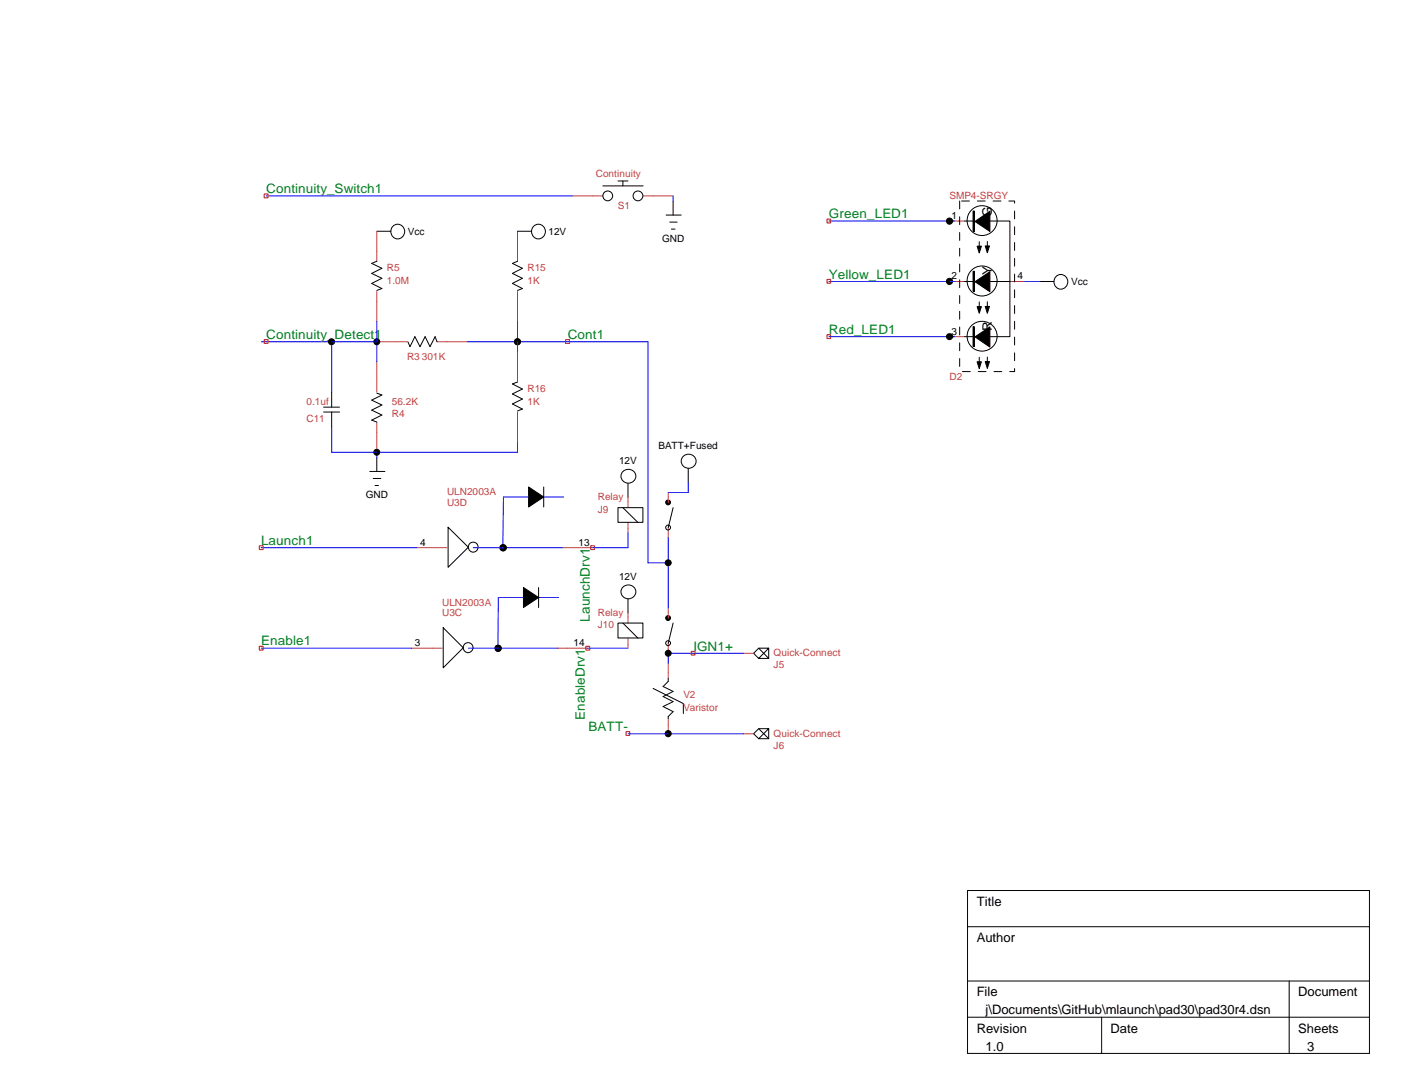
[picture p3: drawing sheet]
<svg xmlns="http://www.w3.org/2000/svg" width="279mm" height="216mm" viewBox="0 0 279 216" stroke-linecap="round" stroke-linejoin="round" font-family="sans-serif">
<path d="M52.5 38.6h.8v.7h-.8zM164.5 43.6h.7v.7h-.7zM164.5 55.5h.7v.8h-.7zM52.5 67.5h.8v.8h-.8zM112.5 67.5h.7v.8h-.7zM164.5 66.5h.7v.8h-.7zM51.6 108.5h.7v.8h-.7zM117.5 108.5h.7v.8h-.7zM51.6 128.5h.7v.7h-.7zM116.5 128.5h.8v.7h-.8zM137.5 129.5h.7v.7h-.7zM124.5 145.5h.7v.7h-.7z" fill="none" stroke="#f00" stroke-width=".2"/>
<g fill="none" stroke="#00f" stroke-width=".2">
<path d="M53 38.9h60.9M133.9 38.9v1.1M164.8 43.9h25M164.8 56h25M203.8 56h3M51.9 67.9h23M66 67.9v10M74.9 63.9v8M92.9 67.9h36v44h4M102.9 63.9v6M164.8 66.9h25M66 84.9v5h36.9v-2"/>
<path d="M74.9 89.9v1M105.1 98.8h-5l-.1 10.2 .1-.1M108.1 98.8h4M136.9 95.9v2h-4M51.9 108.9h31M94.1 108.9h17.9M104.1 118.8h-5l-.1 10.2 .1-.1M107.1 118.8h4M124.9 105.9v3h-7M132.9 106.9v14M51.9 128.9h30M93.1 128.9h17.9"/>
<path d="M116.9 128.9h8M147.9 129.9h-15v2M124.9 145.9h23"/>
</g>
<g fill="none" stroke="#000" stroke-width=".2">
<path d="M119.9 37h8M122.9 36h2M123.9 36v1M133.9 40v2.8M74.9 46h2.8M74.9 51.9l-1 .5 2 .9-2 1.1 2 .9-2 1 2 1.1-1 .3M102.9 46h2.8M102.9 51.9l-1 .5 2 .9-2 1.1 2 .9-2 1 2 1.1-1 .3M132.5 42.8h3M133.2 44.2h1.5M133.5 45.6h.7M191.8 43.9h2"/>
<path d="M191.8 56h2M193.5 42h.3v3.9h-.3zM193.5 53.9h.3v4h-.3zM193.9 44l2.9-2v4zM193.9 56l2.9-2v4zM194.3 48.9h.9l-.5 1.4zM194.7 48v1.3M195.9 48.9h.9l-.5 1.3zM196.3 48v1.3M196.3 60v1.3M196.8 43.9h4v12.1h-4h4v10.9h-4M206.8 56h2.8"/>
<path d="M66 77.9v3M74.9 78.1l1 .4-2 1 2 1-2 1 2 1-2 1 1 .4M81.1 67.9l.4 1 1-2 1 2 1-2 1 2 1-2 .4 1M102.9 75.9l-1 .4 2 1-2 1 2 1-2 1 2 1-1 .4M191.8 66.9h2M193.5 64.9h.3v4h-.3zM193.9 67l2.9-2v4zM194.3 61h.9l-.5 1.3zM194.3 71.9h.9l-.5 1.4zM194.7 60v1.3M194.7 71v1.3M195.9 60.9h.9l-.5 1.4z"/>
<path d="M195.9 71.9h.9l-.5 1.3zM196.3 71v1.3M64.3 80.9h3.2M64.3 81.9h3.2M66 81.9v3M73.5 93.7h3M74.2 95.1h1.5M74.6 96.5h.7M74.9 90.9v2.8M105.1 96.8l3 2-3 2zM108.1 96.8v4M123.8 93.9a1.43 1.43 0 0 1 2.1-.3 1.43 1.43 0 0 1-.1 2.2 1.44 1.44 0 0 1-1.8-.1 1.44 1.44 0 0 1-.2-1.8z"/>
<path d="M124.9 96.1v2.8M136.9 93.1v2.8M89.1 104.8l4 4-4 4zM104.1 116.8l3 2-3 2zM107.1 116.8v4M122.9 100.9h4.9v2.9h-4.9zM123.8 116.8a1.43 1.43 0 0 1 2.1-.2 1.43 1.43 0 0 1-.1 2.2 1.44 1.44 0 0 1-1.8-.1 1.44 1.44 0 0 1-.2-1.9zM123.9 100.9l3 3M124.9 119.1v2.8M133.9 100.9l-1 4M88.1 124.8l4 4-4 4zM122.9 123.9h4.9v2.9h-4.9z"/>
<path d="M123.9 123.9l3 3M129.9 136.9l6 3v2M132.9 134.9v.6l-1 1 2 1-2 1 2 1-2 1 2 1-1 1v.4M133.9 123.9l-1 4M150.9 128.9l2 2M152.9 128.9h-2l-1 1 1 1h2v-2l-2 2M150.9 144.9l2 2M152.9 144.9h-2l-1 1 1 1h2v-2l-2 2M192.4 177h79.9v32.4h-79.9zM192.4 184.2h79.9M192.4 195h79.9M256.4 195v14.4"/>
<path d="M192.4 202.2h79.9M219.1 202.2v7.2"/>
<circle cx="120.9" cy="38.9" r=".97"/>
<circle cx="126.9" cy="38.9" r=".97"/>
<circle cx="79.1" cy="46" r="1.42"/>
<circle cx="107" cy="46" r="1.42"/>
<circle cx="188.8" cy="44" r=".62"/>
<circle cx="188.8" cy="55.9" r=".62"/>
<circle cx="195.3" cy="55.9" r="2.99"/>
<circle cx="195.3" cy="43.9" r="2.98"/>
<circle cx="210.9" cy="56" r="1.42"/>
<circle cx="65.9" cy="67.9" r=".61"/>
<circle cx="74.9" cy="67.9" r=".59"/>
<circle cx="102.9" cy="67.9" r=".59"/>
<circle cx="188.8" cy="66.9" r=".61"/>
<circle cx="195.3" cy="66.8" r="2.98"/>
<circle cx="74.9" cy="89.9" r=".59"/>
<circle cx="132.9" cy="99.9" r=".49"/>
<circle cx="137" cy="91.7" r="1.44"/>
<circle cx="94.1" cy="108.8" r=".98"/>
<circle cx="100" cy="108.9" r=".6"/>
<circle cx="100.1" cy="108.9" r=".6"/>
<circle cx="132.9" cy="104.9" r=".49"/>
<circle cx="132.9" cy="111.9" r=".59"/>
<circle cx="93.1" cy="128.7" r=".98"/>
<circle cx="99" cy="128.9" r=".6"/>
<circle cx="99.1" cy="128.9" r=".6"/>
<circle cx="132.9" cy="122.9" r=".49"/>
<circle cx="132.9" cy="127.9" r=".49"/>
<circle cx="132.9" cy="129.9" r=".59"/>
<circle cx="132.9" cy="145.8" r=".6"/>
</g>
<g fill="none" stroke="#c04040" stroke-width=".2">
<path d="M113.9 38.9h6M127.9 38.9h6M74.9 46v5.9M74.9 58v5.9M102.9 46v5.9M102.9 58v5.9M188.8 43.9h3M188.8 56h3M200.8 56h3M74.9 71.9v6M74.9 67.9h6M86.9 67.9h6"/>
<path d="M102.9 69.9v6M188.8 66.9h3M74.9 83.9v6M102.9 81.9v6M124.9 98.9v2M132.9 97.9v2M82.9 108.9h6M111.9 108.9h6M124.9 103.9v2M132.9 104.9v2M81.9 128.9h6M110.9 128.9h6"/>
<path d="M124.9 121.9v2M124.9 126.9v2M132.9 120.9v2M132.9 127.9v2M132.9 131.9v3M147.9 129.9h2M132.9 142.9v3M147.9 145.9h2"/>
</g>
<g fill="#000">
<path d="M193.9 44l2.9-2v4zM193.9 56l2.9-2v4zM194.3 48.9h.9l-.5 1.4zM195.9 48.9h.9l-.5 1.3zM193.9 67l2.9-2v4zM194.3 61h.9l-.5 1.3zM194.3 71.9h.9l-.5 1.4zM195.9 60.9h.9l-.5 1.4zM195.9 71.9h.9l-.5 1.3zM105.1 96.8l3 2-3 2zM104.1 116.8l3 2-3 2z"/>
<circle cx="188.8" cy="44" r=".62"/>
<circle cx="188.8" cy="55.9" r=".62"/>
<circle cx="65.9" cy="67.9" r=".61"/>
<circle cx="74.9" cy="67.9" r=".59"/>
<circle cx="102.9" cy="67.9" r=".59"/>
<circle cx="188.8" cy="66.9" r=".61"/>
<circle cx="74.9" cy="89.9" r=".59"/>
<circle cx="132.9" cy="99.9" r=".49"/>
<circle cx="100" cy="108.9" r=".6"/>
<circle cx="100.1" cy="108.9" r=".6"/>
<circle cx="132.9" cy="111.9" r=".59"/>
<circle cx="99" cy="128.9" r=".6"/>
<circle cx="99.1" cy="128.9" r=".6"/>
<circle cx="132.9" cy="122.9" r=".49"/>
<circle cx="132.9" cy="129.9" r=".59"/>
<circle cx="132.9" cy="145.8" r=".6"/>
</g>
<path d="M193.6 42v3.9M193.6 53.9v4M193.6 64.9v4" fill="none" stroke="#000" stroke-width=".25"/>
<path d="M190.8 40h11v33.9h-11z" fill="none" stroke="#000" stroke-width=".2" stroke-dasharray="1.6 1.6"/>
<text font-size="2.7" fill="#008020" x="117.3" y="123.6" transform="rotate(-90 117.3 123.6)">LaunchDrv1</text>
<g font-size="2.6" fill="#008020">
<text x="53" y="38.4">Continuity_Switch1</text>
<text x="164.8" y="43.4">Green_LED1</text>
<text x="164.8" y="55.4">Yellow_LED1</text>
<text x="53" y="67.4">Continuity_Detect1</text>
<text x="112.9" y="67.4">Cont1</text>
<text x="164.8" y="66.4">Red_LED1</text>
<text x="51.9" y="108.3">Launch1</text>
<text x="51.9" y="128.3">Enable1</text>
<text x="137.9" y="129.3">IGN1+</text>
<text x="116.3" y="143.1" transform="rotate(-90 116.3 143.1)">EnableDrv1</text>
<text x="117.1" y="145.3">BATT-</text>
</g>
<g font-size="2.6">
<text x="197.2" y="43.1" transform="rotate(-90 197.2 43.1)">G</text>
<text x="197.2" y="54.7" transform="rotate(-90 197.2 54.7)">Y</text>
<text x="197.2" y="65.9" transform="rotate(-90 197.2 65.9)">R</text>
<text x="194.2" y="180.1">Title</text>
<text x="194.2" y="187.3">Author</text>
<text x="173.9" y="201.7">\\gkar\Users\waynej\Documents\GitHub\mlaunch\pad30\pad30r4.dsn</text>
<text x="194.2" y="198.1">File</text>
<text x="258.1" y="198.1">Document</text>
<text x="194.2" y="205.3">Revision</text>
<text x="196" y="208.9">1.0</text>
<text x="220.9" y="205.3">Date</text>
<text x="258.1" y="205.3">Sheets</text>
<text x="260" y="208.9">3</text>
</g>
<g font-size="2" fill="#c04040">
<text x="118.5" y="35.1">Continuity</text>
<text x="122.9" y="41.5">S1</text>
<text x="188.8" y="39.5">SMP4-SRGY</text>
<text x="76.9" y="53.9">R5</text>
<text x="104.9" y="53.9">R15</text>
<text x="76.9" y="56.5">1.0M</text>
<text x="104.9" y="56.5">1K</text>
<text x="80.9" y="71.5">R3 301K</text>
<text x="104.9" y="77.9">R16</text>
<text x="188.8" y="75.5">D2</text>
<text x="61" y="83.9">C11</text>
<text x="61" y="80.5">0.1uf</text>
<text x="77.9" y="82.9">R4</text>
<text x="77.9" y="80.5">56.2K</text>
<text x="104.9" y="80.5">1K</text>
<text x="88.9" y="100.5">U3D</text>
<text x="88.9" y="98.5">ULN2003A</text>
<text x="118.9" y="101.9">J9</text>
<text x="118.9" y="99.5">Relay</text>
<text x="87.9" y="122.5">U3C</text>
<text x="87.9" y="120.5">ULN2003A</text>
<text x="118.9" y="124.8">J10</text>
<text x="118.9" y="122.5">Relay</text>
<text x="153.8" y="130.5">Quick-Connect</text>
<text x="153.8" y="132.8">J5</text>
<text x="135.9" y="138.9">V2</text>
<text x="135.9" y="141.4">Varistor</text>
<text x="153.8" y="148.8">J6</text>
<text x="153.8" y="146.4">Quick-Connect</text>
</g>
<g font-size="2">
<text x="81.1" y="46.7">Vcc</text>
<text x="109.1" y="46.7">12V</text>
<text x="189.2" y="43.5">1</text>
<text x="131.7" y="48.1">GND</text>
<text x="189.2" y="55.5">2</text>
<text x="202.3" y="55.5">4</text>
<text x="213" y="56.7">Vcc</text>
<text x="189.2" y="66.5">3</text>
<text x="130.9" y="89.3">BATT+Fused</text>
<text x="123.1" y="92.3">12V</text>
<text x="72.7" y="99.1">GND</text>
<text x="83.5" y="108.5">4</text>
<text x="115.1" y="108.5">13</text>
<text x="123.1" y="115.3">12V</text>
<text x="82.5" y="128.4">3</text>
<text x="114" y="128.4">14</text>
</g>
</svg>
